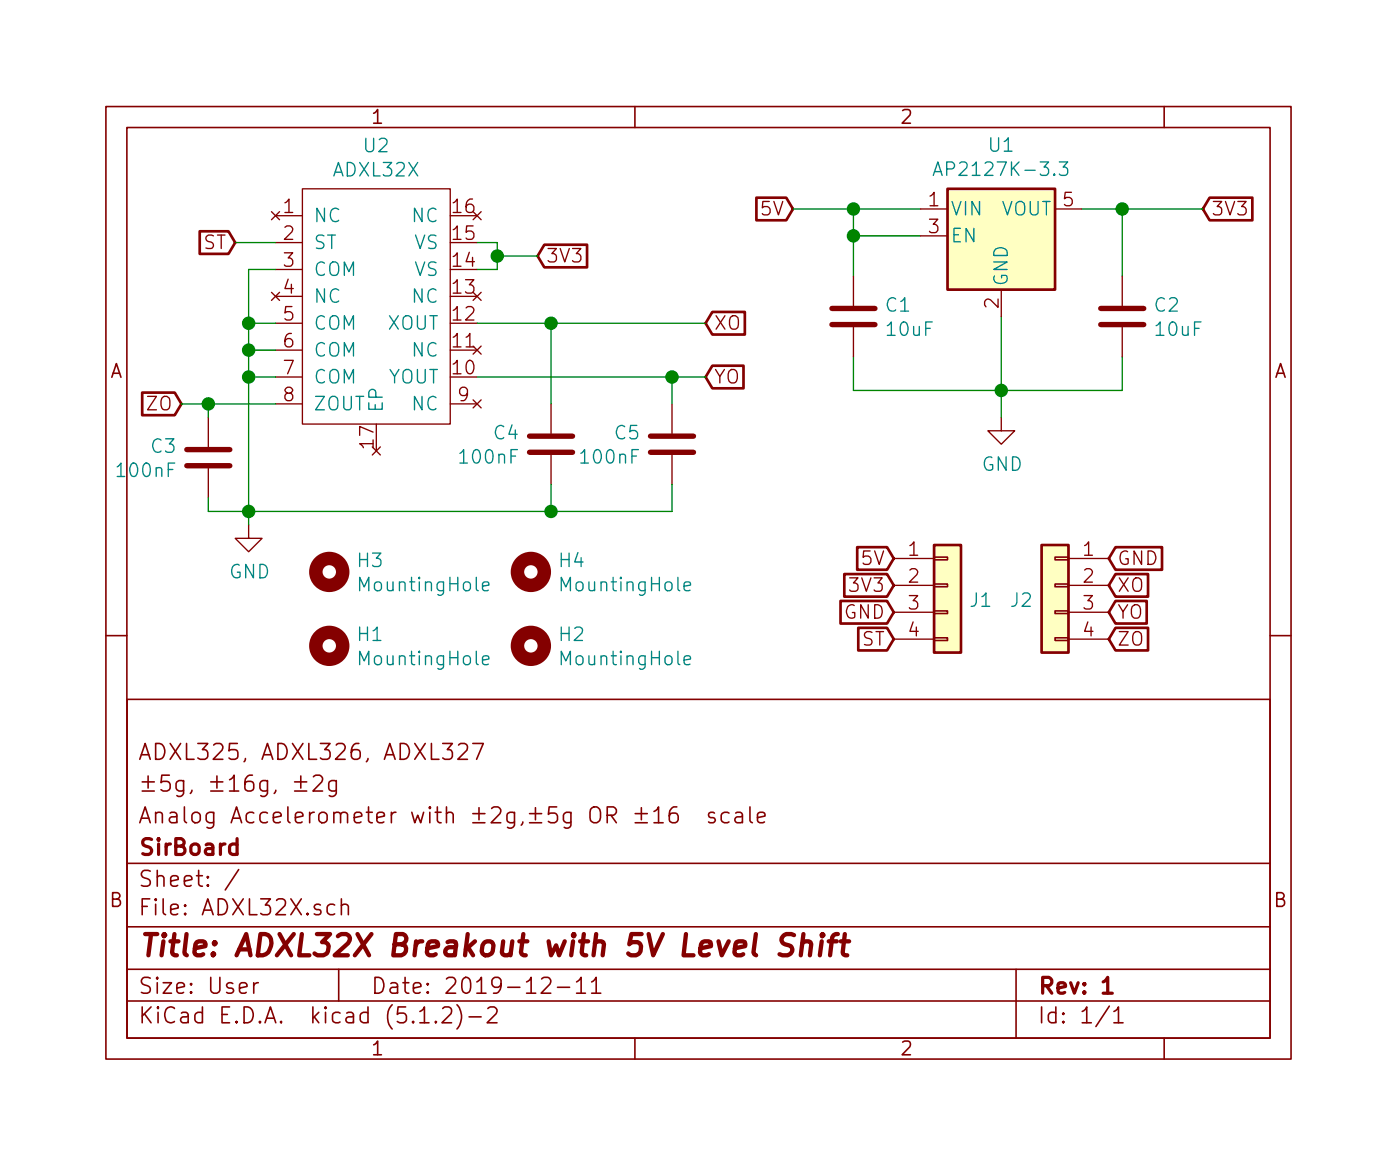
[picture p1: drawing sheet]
EESchema Schematic File Version 4
LIBS:ADXL32X-cache
EELAYER 29 0
EELAYER END
$Descr User 5197 4331
encoding utf-8
Sheet 1 1
Title "ADXL32X Breakout with 5V Level Shift"
Date "2019-12-11"
Rev "1"
Comp "SirBoard"
Comment1 "Analog Accelerometer with ±2g,±5g OR ±16  scale"
Comment2 "±5g, ±16g, ±2g"
Comment3 "ADXL325, ADXL326, ADXL327"
Comment4 ""
$EndDescr
Wire Wire Line
	3175 1325 3175 1450
Wire Wire Line
	3425 775  3175 775 
Wire Wire Line
	3175 775  3175 875 
Wire Wire Line
	3175 875  3175 1025
Connection ~ 3175 875 
Wire Wire Line
	4025 775  4175 775 
Wire Wire Line
	4175 775  4175 1025
Text GLabel 2950 775  0    50   Input ~ 0
5V
Text GLabel 4475 775  2    50   Input ~ 0
3V3
$Comp
L power:GND #PWR0101
U 1 1
P 3725 1550
F 0 "#PWR0101" H 3725 1300 50  0001 C CNN
F 1 "GND" H 3729 1378 50  0000 C CNN
F 2 "" H 3725 1550 50  0001 C CNN
F 3 "" H 3725 1550 50  0001 C CNN
	1    3725 1550
	1    0    0    -1  
$EndComp
Text GLabel 2000 950  2    50   Input ~ 0
3V3
Wire Wire Line
	4175 1325 4175 1450
Wire Wire Line
	3725 1175 3725 1450
Text GLabel 3325 2175 0    50   Input ~ 0
3V3
Text GLabel 3325 2075 0    50   Input ~ 0
5V
$Comp
L Mechanical:MountingHole H4
U 1 1
P 1975 2125
F 0 "H4" H 2075 2170 50  0000 L CNN
F 1 "MountingHole" H 2075 2080 50  0000 L CNN
F 2 "SirBoardLibrary:MountingHole_M2.5_SirBoard" H 1975 2125 50  0001 C CNN
F 3 "~" H 1975 2125 50  0001 C CNN
	1    1975 2125
	1    0    0    -1  
$EndComp
$Comp
L Mechanical:MountingHole H3
U 1 1
P 1225 2125
F 0 "H3" H 1325 2170 50  0000 L CNN
F 1 "MountingHole" H 1325 2080 50  0000 L CNN
F 2 "SirBoardLibrary:MountingHole_M2.5_SirBoard" H 1225 2125 50  0001 C CNN
F 3 "~" H 1225 2125 50  0001 C CNN
	1    1225 2125
	1    0    0    -1  
$EndComp
Text GLabel 3325 2275 0    50   Input ~ 0
GND
Text GLabel 4125 2075 2    50   Input ~ 0
GND
$Comp
L Mechanical:MountingHole H2
U 1 1
P 1975 2400
F 0 "H2" H 2075 2445 50  0000 L CNN
F 1 "MountingHole" H 2075 2355 50  0000 L CNN
F 2 "SirBoardLibrary:MountingHole_M2.5_SirBoard" H 1975 2400 50  0001 C CNN
F 3 "~" H 1975 2400 50  0001 C CNN
	1    1975 2400
	1    0    0    -1  
$EndComp
$Comp
L Mechanical:MountingHole H1
U 1 1
P 1225 2400
F 0 "H1" H 1325 2445 50  0000 L CNN
F 1 "MountingHole" H 1325 2355 50  0000 L CNN
F 2 "SirBoardLibrary:MountingHole_M2.5_SirBoard" H 1225 2400 50  0001 C CNN
F 3 "~" H 1225 2400 50  0001 C CNN
	1    1225 2400
	1    0    0    -1  
$EndComp
$Comp
L ADXL32X-rescue:ADXL327-ADXL32X U2
U 1 1
P 1400 1150
F 0 "U2" H 1400 1763 50  0000 C CNN
F 1 "ADXL32X" H 1400 1673 50  0000 C CNN
F 2 "Package_DFN_QFN:QFN-16-1EP_4x4mm_P0.65mm_EP2.1x2.1mm" H 1400 1725 50  0001 C CNN
F 3 "" H 1400 1725 50  0001 C CNN
F 4 "C208133; C207396; 759-1998; 709-0136; 709-0145" H 1400 1150 50  0001 C CNN "Part"
	1    1400 1150
	1    0    0    -1  
$EndComp
$Comp
L power:GND #PWR0106
U 1 1
P 925 1950
F 0 "#PWR0106" H 925 1700 50  0001 C CNN
F 1 "GND" H 929 1778 50  0000 C CNN
F 2 "" H 925 1950 50  0001 C CNN
F 3 "" H 925 1950 50  0001 C CNN
	1    925  1950
	1    0    0    -1  
$EndComp
$Comp
L Connector_Generic:Conn_01x04 J1
U 1 1
P 3525 2175
F 0 "J1" H 3604 2122 50  0000 L CNN
F 1 "Conn_01x04" H 3604 2077 50  0001 L CNN
F 2 "Connector_PinHeader_2.54mm:PinHeader_1x04_P2.54mm_Vertical" H 3525 2175 50  0001 C CNN
F 3 "~" H 3525 2175 50  0001 C CNN
	1    3525 2175
	1    0    0    -1  
$EndComp
$Comp
L Connector_Generic:Conn_01x04 J2
U 1 1
P 3925 2175
F 0 "J2" H 4004 2122 50  0000 L CNN
F 1 "Conn_01x04" H 4004 2077 50  0001 L CNN
F 2 "Connector_PinHeader_2.54mm:PinHeader_1x04_P2.54mm_Vertical" H 3925 2175 50  0001 C CNN
F 3 "~" H 3925 2175 50  0001 C CNN
	1    3925 2175
	-1   0    0    -1  
$EndComp
Text GLabel 3325 2375 0    50   Input ~ 0
ST
Wire Wire Line
	1025 1200 925  1200
Wire Wire Line
	925  1200 925  1300
Wire Wire Line
	1025 1300 925  1300
Connection ~ 925  1300
Wire Wire Line
	925  1300 925  1400
Wire Wire Line
	1025 1400 925  1400
Connection ~ 925  1400
Wire Wire Line
	1025 1000 925  1000
Wire Wire Line
	925  1000 925  1200
Connection ~ 925  1200
Text GLabel 4125 2175 2    50   Input ~ 0
XO
Text GLabel 4125 2275 2    50   Input ~ 0
YO
Text GLabel 4125 2375 2    50   Input ~ 0
ZO
Text GLabel 2625 1200 2    50   Input ~ 0
XO
Text GLabel 2625 1400 2    50   Input ~ 0
YO
Text GLabel 675  1500 0    50   Input ~ 0
ZO
Wire Wire Line
	2625 1200 2050 1200
Wire Wire Line
	1775 1400 2500 1400
Wire Wire Line
	1025 1500 775  1500
Wire Wire Line
	1775 900  1850 900 
Wire Wire Line
	1850 900  1850 950 
Wire Wire Line
	1850 1000 1775 1000
Wire Wire Line
	1850 950  2000 950 
Connection ~ 1850 950 
Wire Wire Line
	1850 950  1850 1000
Text GLabel 875  900  0    50   Input ~ 0
ST
Wire Wire Line
	1025 900  875  900 
Wire Wire Line
	925  1400 925  1900
Connection ~ 4175 775 
Wire Wire Line
	4175 1450 3725 1450
Wire Wire Line
	4175 775  4475 775 
Connection ~ 3725 1450
Wire Wire Line
	3725 1450 3725 1550
Connection ~ 3175 775 
Wire Wire Line
	3175 1450 3725 1450
Wire Wire Line
	2950 775  3175 775 
Wire Wire Line
	3175 875  3425 875 
$Comp
L Regulator_Linear:AP2127K-3.3 U1
U 1 1
P 3725 875
F 0 "U1" H 3725 1215 50  0000 C CNN
F 1 "AP2127K-3.3" H 3725 1125 50  0000 C CNN
F 2 "Package_TO_SOT_SMD:SOT-23-5" H 3725 1200 50  0001 C CNN
F 3 "https://www.diodes.com/assets/Datasheets/AP2127.pdf" H 3725 975 50  0001 C CNN
F 4 "C156285" H 3725 875 50  0001 C CNN "Part"
	1    3725 875 
	1    0    0    -1  
$EndComp
$Comp
L Device:C C3
U 1 1
P 775 1700
F 0 "C3" H 890 1745 50  0000 L CNN
F 1 "100nF" H 890 1655 50  0000 L CNN
F 2 "Capacitor_SMD:C_0603_1608Metric" H 813 1550 50  0001 C CNN
F 3 "~" H 775 1700 50  0001 C CNN
F 4 "C42998" H 775 1700 50  0001 C CNN "Part"
	1    775  1700
	-1   0    0    -1  
$EndComp
Wire Wire Line
	775  1550 775  1500
Connection ~ 775  1500
Wire Wire Line
	775  1500 675  1500
Wire Wire Line
	775  1850 775  1900
Wire Wire Line
	775  1900 925  1900
Connection ~ 925  1900
Wire Wire Line
	925  1900 925  1950
$Comp
L Device:C C4
U 1 1
P 2050 1650
F 0 "C4" H 2165 1695 50  0000 L CNN
F 1 "100nF" H 2165 1605 50  0000 L CNN
F 2 "Capacitor_SMD:C_0603_1608Metric" H 2088 1500 50  0001 C CNN
F 3 "~" H 2050 1650 50  0001 C CNN
F 4 "C42998" H 2050 1650 50  0001 C CNN "Part"
	1    2050 1650
	-1   0    0    -1  
$EndComp
$Comp
L Device:C C5
U 1 1
P 2500 1650
F 0 "C5" H 2615 1695 50  0000 L CNN
F 1 "100nF" H 2615 1605 50  0000 L CNN
F 2 "Capacitor_SMD:C_0603_1608Metric" H 2538 1500 50  0001 C CNN
F 3 "~" H 2500 1650 50  0001 C CNN
F 4 "C42998" H 2500 1650 50  0001 C CNN "Part"
	1    2500 1650
	-1   0    0    -1  
$EndComp
Wire Wire Line
	2050 1200 2050 1500
Connection ~ 2050 1200
Wire Wire Line
	2050 1200 1775 1200
Wire Wire Line
	2500 1500 2500 1400
Connection ~ 2500 1400
Wire Wire Line
	2500 1400 2625 1400
Wire Wire Line
	2050 1900 2050 1800
Wire Wire Line
	2050 1900 2500 1900
Wire Wire Line
	2500 1900 2500 1800
Connection ~ 2050 1900
Wire Wire Line
	925  1900 2050 1900
$Comp
L Device:C C1
U 1 1
P 3175 1175
F 0 "C1" H 3060 1220 50  0000 R CNN
F 1 "10uF" H 3060 1130 50  0000 R CNN
F 2 "Capacitor_SMD:C_0805_2012Metric" H 3213 1025 50  0001 C CNN
F 3 "~" H 3175 1175 50  0001 C CNN
F 4 "C95841" H 3175 1175 50  0001 C CNN "Part"
	1    3175 1175
	-1   0    0    -1  
$EndComp
$Comp
L Device:C C2
U 1 1
P 4175 1175
F 0 "C2" H 4060 1220 50  0000 R CNN
F 1 "10uF" H 4060 1130 50  0000 R CNN
F 2 "Capacitor_SMD:C_0805_2012Metric" H 4213 1025 50  0001 C CNN
F 3 "~" H 4175 1175 50  0001 C CNN
F 4 "C95841" H 4175 1175 50  0001 C CNN "Part"
	1    4175 1175
	-1   0    0    -1  
$EndComp
$EndSCHEMATC
